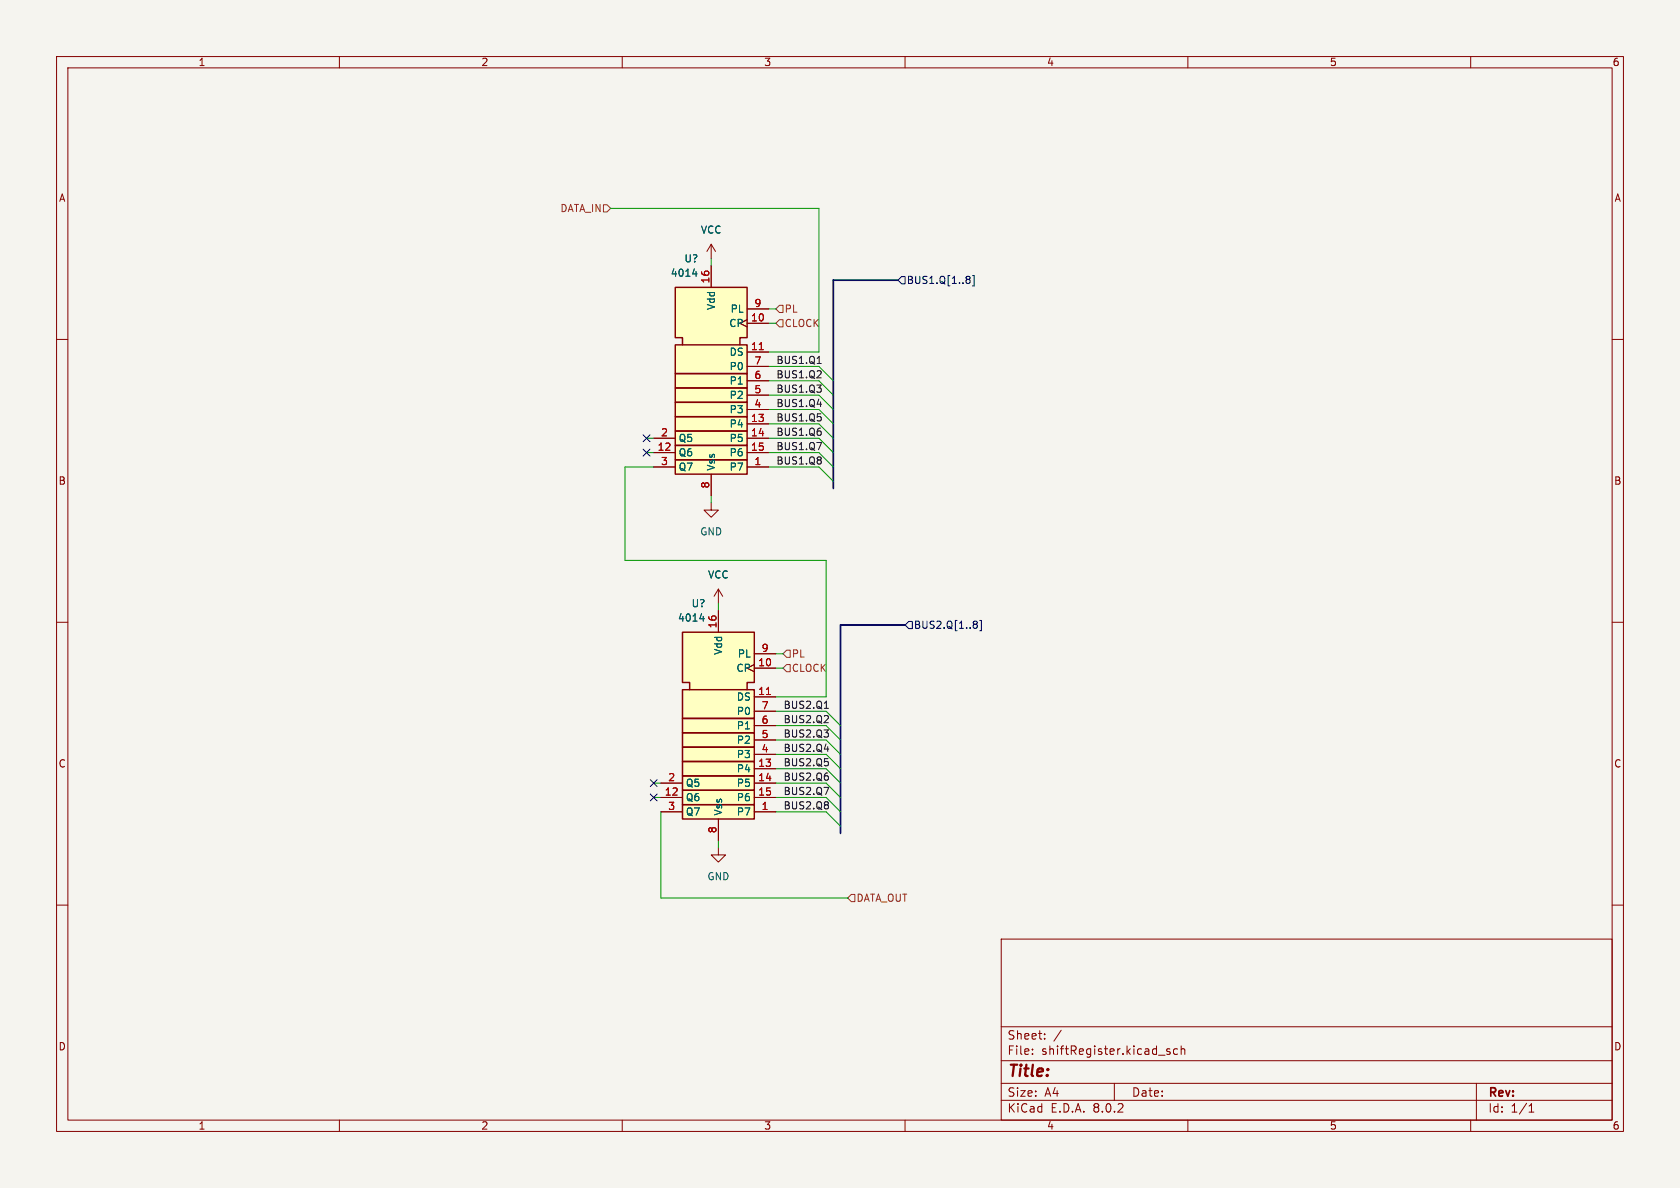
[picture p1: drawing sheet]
<svg xmlns="http://www.w3.org/2000/svg" width="297mm" height="210mm" viewBox="0 0 297 210" stroke-linecap="round" stroke-linejoin="round" font-family="sans-serif">
<path d="M0 0h297v210h-297z" fill="#f5f4ef" stroke="#f5f4ef" stroke-width=".18"/>
<g fill="none" stroke="#840000" stroke-width=".18">
<path d="M10 10h277v190h-277zM12 12h273v186h-273zM60 10v2M110 10v2M160 10v2M210 10v2M260 10v2M10 60h2M125.7 43.2l-.7 1.3M125.7 43.2v2.5M125.7 43.2l.8 1.3M285 60h2"/>
<path d="M125.7 88.9v1.3h1.3l-1.3 1.2-1.2-1.2h1.2M10 110h2M285 110h2M10 160h2M127 149.9v1.2h1.3l-1.3 1.3-1.3-1.3h1.3M285 160h2M177 166h108v32h-108zM60 198v2M110 198v2M160 198v2M177 194.5h108M177 191.5h108"/>
<path d="M177 187.5h108M177 181.5h108M182.5 186.3v.1M182.5 185.5v.1M184.7 183.6v.1M184.7 182.8v.1M187.6 182.1l-1.3 2M197 191.5v3M206.8 185.5l-.3-.1-.3 .2 .1 .2 .5 .2v.3h-.6M208.2 185.5l-.5-.1-.2 .3v.4l.1 .2h.6M208.8 185.5l.2-.1 .4 .1 .1 .9M208.8 184.9v1.5"/>
<path d="M210 198v2M260 198v2M261 191.5v6.5M270.3 196.6h.9M270.3 195.5l.4-.4v1.5"/>
</g>
<g fill="#ffffc2">
<path d="M120.6 142.2h12.7v2.6h-12.7z"/>
<path d="M120.6 139.7h12.7v2.5h-12.7z"/>
<path d="M120.6 137.2h12.7v2.5h-12.7z"/>
<path d="M120.6 134.6h12.7v2.6h-12.7z"/>
<path d="M120.6 132.1h12.7v2.5h-12.7z"/>
<path d="M120.6 129.5h12.7v2.6h-12.7z"/>
<path d="M120.6 127h12.7v2.5h-12.7z"/>
<path d="M120.6 121.9h12.7v5.1h-12.7z"/>
<path d="M120.6 111.8h12.7v8.9h-1.2v1.2h-10.2v-1.2h-1.3z"/>
</g>
<path d="M120.6 139.7h12.7v2.5h-12.7zM120.6 137.2h12.7v2.5h-12.7zM120.6 134.6h12.7v2.6h-12.7zM120.6 132.1h12.7v2.5h-12.7zM120.6 129.5h12.7v2.6h-12.7zM120.6 127h12.7v2.5h-12.7zM120.6 121.9h12.7v5.1h-12.7zM121.9 121.9v-1.2h-1.3v-8.9h12.7v8.9h-1.2v1.2M120.6 142.2h12.7v2.6h-12.7z" fill="none" stroke="#840000" stroke-width=".25"/>
<g fill="none" stroke="#840000" stroke-width=".18">
<path d="M127 108v3.8M133.3 117.5l-1.2 .6 1.2 .6M133.3 118.1h3.9M133.3 115.6h3.9M116.8 138.4h3.8M133.3 123.2h3.9M133.3 135.9h3.9M133.3 138.4h3.9M133.3 133.4h3.9M133.3 130.8h3.9M133.3 128.3h3.9M133.3 125.7h3.9"/>
<path d="M116.8 143.5h3.8M116.8 141h3.8M127 144.8v3.8M133.3 143.5h3.9M133.3 141h3.9"/>
</g>
<path d="M135.5 122.8h.7" fill="none" stroke="#a90000" stroke-width=".18"/>
<path d="M123.7 109.4h.8M124.3 109v.8" fill="none" stroke="#006464" stroke-width=".18"/>
<g fill="#ffffc2">
<path d="M119.4 81.3h12.7v2.5h-12.7z"/>
<path d="M119.4 78.7h12.7v2.6h-12.7z"/>
<path d="M119.4 76.2h12.7v2.5h-12.7z"/>
<path d="M119.4 73.7h12.7v2.5h-12.7z"/>
<path d="M119.4 71.1h12.7v2.6h-12.7z"/>
<path d="M119.4 68.6h12.7v2.5h-12.7z"/>
<path d="M119.4 66h12.7v2.6h-12.7z"/>
<path d="M119.4 61h12.7v5h-12.7z"/>
<path d="M119.4 50.8h12.7v8.9h-1.3v1.3h-10.2v-1.3h-1.2z"/>
</g>
<path d="M119.4 78.7h12.7v2.6h-12.7zM119.4 76.2h12.7v2.5h-12.7zM119.4 73.7h12.7v2.5h-12.7zM119.4 71.1h12.7v2.6h-12.7zM119.4 68.6h12.7v2.5h-12.7zM119.4 66h12.7v2.6h-12.7zM119.4 61h12.7v5h-12.7zM120.6 61v-1.3h-1.2v-8.9h12.7v8.9h-1.3v1.3M119.4 81.3h12.7v2.5h-12.7z" fill="none" stroke="#840000" stroke-width=".25"/>
<g fill="none" stroke="#840000" stroke-width=".18">
<path d="M125.7 47v3.8M132.1 56.5l-1.3 .7 1.3 .6M132.1 57.2h3.8M132.1 54.6h3.8M115.6 77.5h3.8M132.1 62.2h3.8M132.1 74.9h3.8M132.1 77.5h3.8M132.1 72.4h3.8M132.1 69.9h3.8M132.1 67.3h3.8M132.1 64.8h3.8"/>
<path d="M115.6 82.6h3.8M115.6 80h3.8M125.7 83.8v3.8M132.1 82.6h3.8M132.1 80h3.8M127 104.1l-.8 1.3M127 104.1v2.6M127 108v3.8M127 104.1l.8 1.3M133.3 117.5l-1.2 .6 1.2 .6M133.3 118.1h3.9M133.3 115.6h3.9"/>
<path d="M116.8 138.4h3.8M133.3 123.2h3.9M133.3 135.9h3.9M133.3 138.4h3.9M133.3 133.4h3.9M133.3 130.8h3.9M133.3 128.3h3.9M133.3 125.7h3.9M116.8 143.5h3.8M116.8 141h3.8M127 144.8v3.8M133.3 143.5h3.9"/>
<path d="M133.3 141h3.9"/>
</g>
<path d="M134.2 61.8h.8M135.5 122.8h.7" fill="none" stroke="#a90000" stroke-width=".18"/>
<path d="M122.5 48.4h.7M123.1 48v.8M123.7 109.4h.8M124.3 109v.8" fill="none" stroke="#006464" stroke-width=".18"/>
<path d="M106.7 36.2h.6l.6 .6-.6 .7h-.6zM137.2 57.2l.6-.7h.6v1.3h-.6zM137.8 54h.6v1.2h-.6l-.6-.6zM139.1 114.9h.6v1.3h-.6l-.7-.6zM139.1 117.5h.6v1.2h-.6l-.7-.6zM150.5 158.1h.6v1.3h-.6l-.6-.6z" fill="none" stroke="#725600" stroke-width=".18"/>
<g fill="none" stroke="#000084" stroke-width=".18">
<path d="M159.4 48.9h.6v1.3h-.6l-.7-.7zM171 48.8h.3l.2 .3-.2 .3M171 49.4h.3M171.3 49.4l.2 .2v.3l-.1 .1-.4 .1M171.9 48.7h.3v1.8h-.3M113.7 79.4l1.2 1.2M113.7 76.9l1.2 1.2M114.9 79.4l-1.2 1.2M114.9 76.9l-1.2 1.2M160.7 109.9h.6v1.2h-.6l-.7-.6zM172.3 109.8h.2l.3 .2-.3 .3M172.3 110.3h.2"/>
<path d="M172.5 110.3l.3 .3v.2l-.2 .2-.3 .1M173.2 109.7h.3v1.8h-.3M115 137.8l1.2 1.2M116.2 137.8l-1.2 1.2M115 140.4l1.2 1.2M116.2 140.4l-1.2 1.2"/>
</g>
<g fill="none" stroke="#0f0f0f" stroke-width=".18">
<path d="M144.4 66.8h.8M144.4 78.2h.8l-.5 1.3M144.5 64.3h.7M144.5 71.5h.7M145.1 73.8v.5M145.1 65.6v.5M145.1 80.9v.3M145.1 81.4v.5M145.7 139.2h.8l-.5 1.3M145.7 127.8h.8M145.7 132.4h.8M145.7 125.2h.8"/>
<path d="M146.4 126.6v.4M146.4 134.7v.6M146.4 141.8v.4M146.4 142.4v.5"/>
</g>
<path d="M158.7 49.5h-11.4v36.9M160 110.5h-11.4v36.8" fill="none" stroke="#000084" stroke-width=".3"/>
<g fill="none" stroke="#009600" stroke-width=".18">
<path d="M107.9 36.8h36.9v25.4h-8.9M125.7 45.7v1.3M135.9 54.6h1.3M135.9 57.2h1.3M114.3 77.5h1.3M135.9 64.8h8.9l2.5 2.5M135.9 67.3h8.9l2.5 2.6M135.9 69.9h8.9l2.5 2.5M135.9 74.9h8.9l2.5 2.6M135.9 72.4h8.9l2.5 2.5M135.9 77.5h8.9l2.5 2.5M114.3 80h1.3"/>
<path d="M115.6 82.6h-5.1v16.5h35.5v24.1h-8.8M125.7 87.6v1.3M135.9 82.6h8.9l2.5 2.5M135.9 80h8.9l2.5 2.6M127 106.7v1.3M137.2 118.1h1.2M137.2 115.6h1.2M115.6 138.4h1.2M137.2 138.4h8.8l2.6 2.6M137.2 130.8h8.8l2.6 2.6M137.2 135.9h8.8l2.6 2.5M137.2 128.3h8.8l2.6 2.5"/>
<path d="M137.2 125.7h8.8l2.6 2.6M137.2 133.4h8.8l2.6 2.5M115.6 141h1.2M116.8 143.5v15.3h33.1M127 148.6v1.3M137.2 141h8.8l2.6 2.5M137.2 143.5h8.8l2.6 2.6"/>
</g>
<text font-size="2.8" fill="#840000" x="178" y="190.9">Title:</text>
<g font-size="2.1" fill="#840000">
<text x="178" y="184">Sheet:</text>
<text x="178" y="186.7">File:</text>
<text x="184.1" y="186.7">shiftRegister.kicad_sch</text>
<text x="178" y="196.9">KiCad</text>
<text x="178" y="194.1">Size:</text>
<text x="184.7" y="194.1">A4</text>
<text x="185.7" y="196.9">E.D.A.</text>
<text x="193.3" y="196.9">8.0.2</text>
<text x="200" y="194.1">Date:</text>
<text x="263" y="194.3">Rev:</text>
<text x="263" y="196.9">Id:</text>
<text x="267.1" y="196.9">1/1</text>
</g>
<g font-size="1.8" fill="#840000">
<text x="35" y="11.9">1</text>
<text x="85" y="11.9">2</text>
<text x="135" y="11.9">3</text>
<text x="185" y="11.9">4</text>
<text x="235" y="11.9">5</text>
<text x="285" y="11.9">6</text>
<text x="10.3" y="35.9">A</text>
<text x="285.3" y="35.9">A</text>
<text x="10.3" y="85.9">B</text>
<text x="285.3" y="85.9">B</text>
<text x="10.3" y="135.9">C</text>
<text x="285.3" y="135.9">C</text>
<text x="10.3" y="185.9">D</text>
<text x="285.3" y="185.9">D</text>
<text x="35" y="199.9">1</text>
<text x="85" y="199.9">2</text>
<text x="135" y="199.9">3</text>
<text x="185" y="199.9">4</text>
<text x="235" y="199.9">5</text>
<text x="285" y="199.9">6</text>
</g>
<g font-size="1.8" fill="#725600">
<text x="99" y="37.7">DATA_IN</text>
<text x="138.6" y="58">CLOCK</text>
<text x="138.6" y="55.5">PL</text>
<text x="139.9" y="116.4">PL</text>
<text x="139.9" y="119">CLOCK</text>
<text x="151.3" y="159.6">DATA_OUT</text>
</g>
<g font-size="1.8" fill="#006464">
<text x="123.8" y="41.5">VCC</text>
<text x="120.9" y="46.6">U?</text>
<text x="118.5" y="49.1">4014</text>
<text x="126.6" y="54.9" transform="rotate(-90 126.6 54.9)">Vdd</text>
<text x="128.8" y="58">CP</text>
<text x="129.1" y="55.5">PL</text>
<text x="128.9" y="63.1">DS</text>
<text x="128.9" y="65.6">P0</text>
<text x="128.9" y="70.7">P2</text>
<text x="128.9" y="68.2">P1</text>
<text x="128.9" y="75.8">P4</text>
<text x="128.9" y="73.3">P3</text>
<text x="119.9" y="80.9">Q6</text>
<text x="119.9" y="78.3">Q5</text>
<text x="119.9" y="83.4">Q7</text>
<text x="126.6" y="83.3" transform="rotate(-90 126.6 83.3)">Vss</text>
<text x="128.9" y="83.4">P7</text>
<text x="128.9" y="78.3">P5</text>
<text x="128.9" y="80.9">P6</text>
<text x="123.7" y="94.8">GND</text>
<text x="122.2" y="107.5">U?</text>
<text x="125.1" y="102.5">VCC</text>
<text x="119.8" y="110.1">4014</text>
<text x="127.9" y="115.9" transform="rotate(-90 127.9 115.9)">Vdd</text>
<text x="130.1" y="119">CP</text>
<text x="130.3" y="116.4">PL</text>
<text x="130.2" y="124.1">DS</text>
<text x="130.2" y="131.7">P2</text>
<text x="130.2" y="129.1">P1</text>
<text x="130.2" y="126.6">P0</text>
<text x="130.2" y="136.8">P4</text>
<text x="130.2" y="134.2">P3</text>
<text x="121.2" y="141.8">Q6</text>
<text x="121.2" y="139.3">Q5</text>
<text x="130.2" y="139.3">P5</text>
<text x="130.2" y="141.8">P6</text>
<text x="121.2" y="144.4">Q7</text>
<text x="127.9" y="144.3" transform="rotate(-90 127.9 144.3)">Vss</text>
<text x="130.2" y="144.4">P7</text>
<text x="125" y="155.8">GND</text>
</g>
<g font-size="1.8" fill="#a90000">
<text x="125.5" y="50.2" transform="rotate(-90 125.5 50.2)">16</text>
<text x="132.7" y="56.9">10</text>
<text x="133.3" y="54.4">9</text>
<text x="132.7" y="62">11</text>
<text x="133.3" y="64.5">7</text>
<text x="133.3" y="69.6">5</text>
<text x="133.3" y="67.1">6</text>
<text x="116.8" y="77.2">2</text>
<text x="132.7" y="74.7">13</text>
<text x="132.7" y="77.2">14</text>
<text x="133.3" y="72.1">4</text>
<text x="116.2" y="79.8">12</text>
<text x="116.8" y="82.3">3</text>
<text x="132.7" y="79.8">15</text>
<text x="133.3" y="82.3">1</text>
<text x="125.5" y="86.4" transform="rotate(-90 125.5 86.4)">8</text>
<text x="126.7" y="111.2" transform="rotate(-90 126.7 111.2)">16</text>
<text x="133.9" y="117.9">10</text>
<text x="134.5" y="115.3">9</text>
<text x="133.9" y="122.9">11</text>
<text x="134.5" y="125.5">7</text>
<text x="134.5" y="130.6">5</text>
<text x="134.5" y="128">6</text>
<text x="133.9" y="135.6">13</text>
<text x="134.5" y="133.1">4</text>
<text x="117.4" y="140.7">12</text>
<text x="118" y="138.2">2</text>
<text x="118" y="143.3">3</text>
<text x="133.9" y="138.2">14</text>
<text x="133.9" y="140.7">15</text>
<text x="134.5" y="143.3">1</text>
<text x="126.7" y="147.4" transform="rotate(-90 126.7 147.4)">8</text>
</g>
<g font-size="1.8" fill="#000084">
<text x="160.2" y="50.4">BUS1.Q[1..8]</text>
<text x="161.5" y="111.4">BUS2.Q[1..8]</text>
</g>
<g font-size="1.8" fill="#0f0f0f">
<text x="137.2" y="64.4">BUS1.Q1</text>
<text x="137.2" y="67">BUS1.Q2</text>
<text x="137.2" y="69.5">BUS1.Q3</text>
<text x="137.2" y="74.6">BUS1.Q5</text>
<text x="137.2" y="72">BUS1.Q4</text>
<text x="137.2" y="77.1">BUS1.Q6</text>
<text x="137.2" y="82.2">BUS1.Q8</text>
<text x="137.2" y="79.7">BUS1.Q7</text>
<text x="138.4" y="125.4">BUS2.Q1</text>
<text x="138.4" y="130.5">BUS2.Q3</text>
<text x="138.4" y="127.9">BUS2.Q2</text>
<text x="138.4" y="135.5">BUS2.Q5</text>
<text x="138.4" y="133">BUS2.Q4</text>
<text x="138.4" y="143.2">BUS2.Q8</text>
<text x="138.4" y="138.1">BUS2.Q6</text>
<text x="138.4" y="140.6">BUS2.Q7</text>
</g>
</svg>
